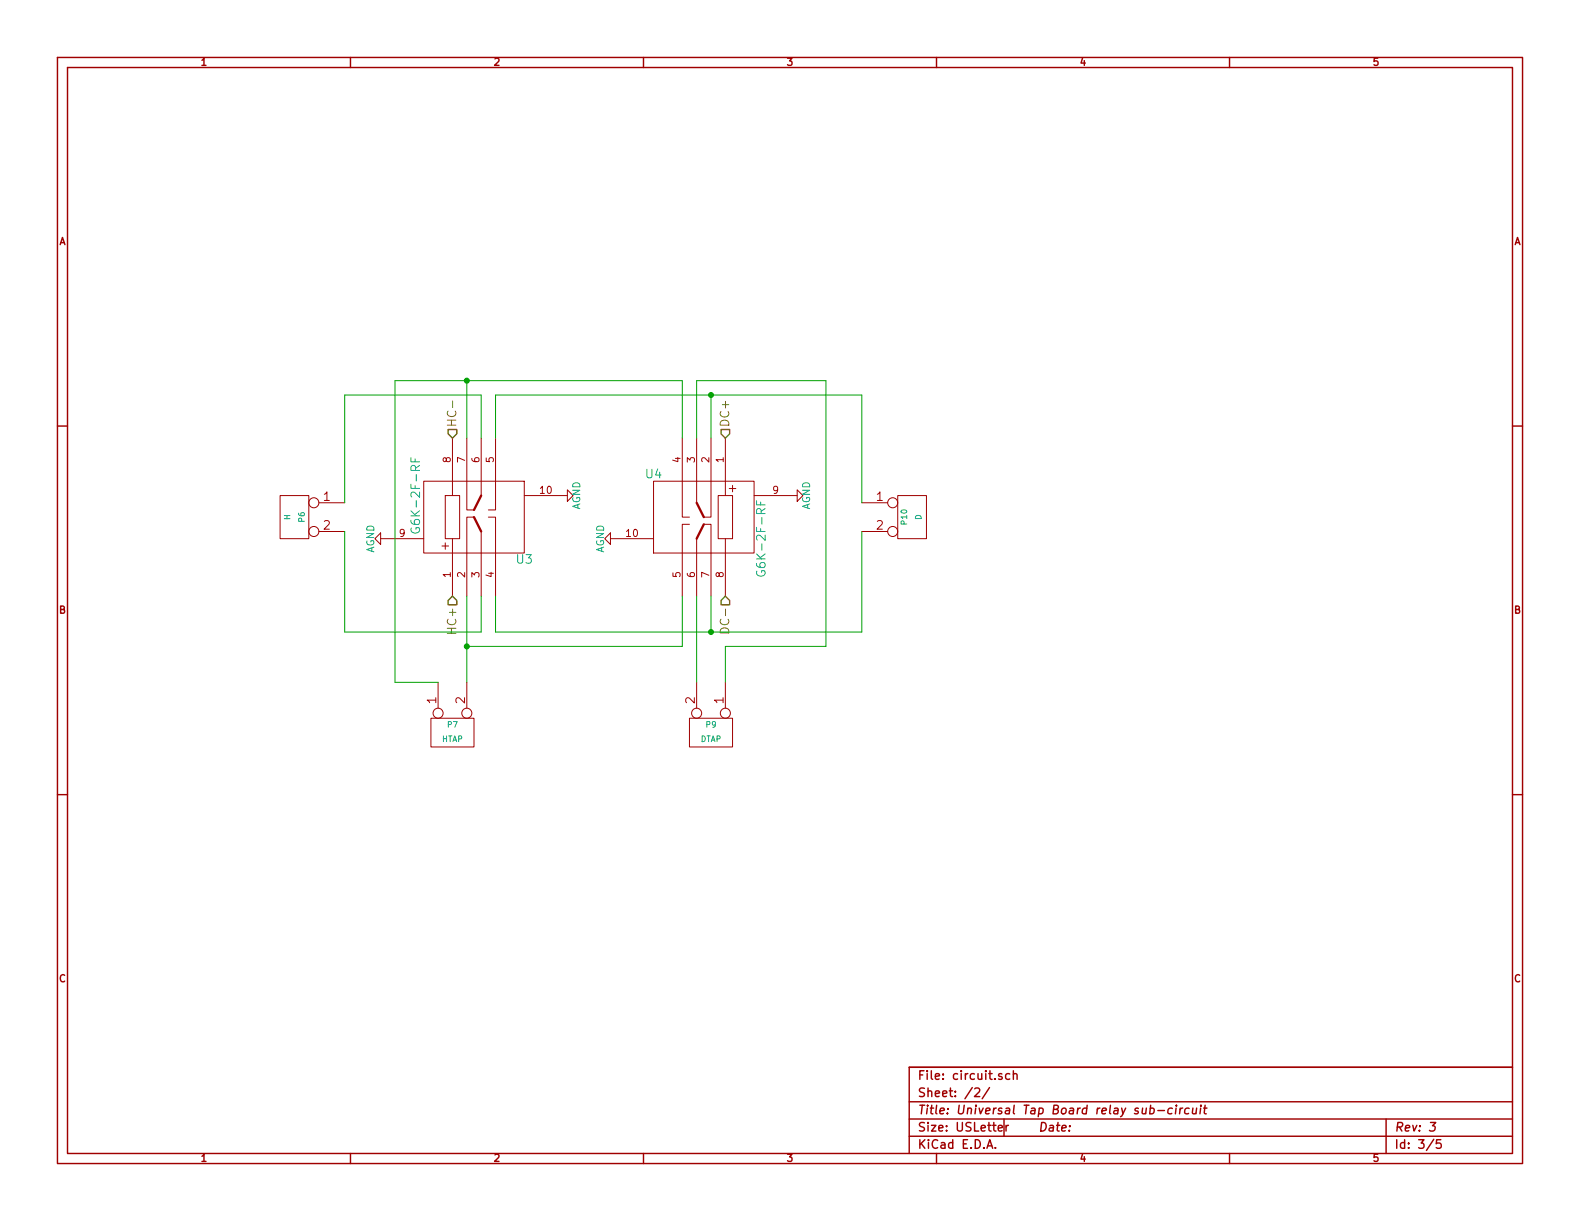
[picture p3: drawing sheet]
<svg xmlns="http://www.w3.org/2000/svg" width="279mm" height="216mm" viewBox="0 0 279 216" stroke-linecap="round" stroke-linejoin="round" font-family="sans-serif">
<g fill="none" stroke="#a00000" stroke-width=".25">
<path d="M10.2 10.2h259v195.5h-259zM11.9 11.9h255.6v192.1h-255.6zM62 10.2v1.7M113.8 10.2v1.7M165.6 10.2v1.7M217.4 10.2v1.7M10.2 75.3h1.7M267.5 75.3h1.7M10.2 140.5h1.7M267.5 140.5h1.7M160.8 194.8h106.7M160.8 197.9h106.7"/>
<path d="M172.4 192.5l.2-.1h.3l.3 .1 .1 .3-.1 .2-.9 .9h1M175 192.3l-1.3 2M176.5 199.5l.8-.1-.1-.3-.4-.1-.3 .2 .1 .7h.6M177.2 189.9l-.4-.1-.2 .3 .1 .2 .5 .1v.4h-.6M177.5 197.9v3M177.9 199v1M178.3 199l-.2 .1-.2 .2M178.6 189.9a.48 .48 0 0 0-.7 .1v.7l.2 .2 .5-.1M179.2 190l.1-.1a.36 .36 0 0 1 .6 .2v.8M179.2 189.3v1.6M203.4 196l.5-.1 .2 .3-.1 .6-.3 .2-.4-.1M203.5 195.4l-.2 1.6"/>
<path d="M204.7 196.4h1.2M207.3 196l-.1-.1a.52 .52 0 0 0-.6 .3v.6l.2 .2 .4-.1M208 195.9l-.2 1.1M208 195.4v.2M208.7 195.9l-.1 1.1M209.1 195.9l-.3 .1-.1 .2M210.3 196l-.1-.1a.52 .52 0 0 0-.7 .3v.6l.3 .2 .4-.1M210.9 195.9v1l.4 .1 .2-.2M211.6 195.9l-.1 1.1M212.3 195.9l-.1 1.1M212.4 195.4v.2M212.9 195.9h.5"/>
<path d="M213.1 195.4l-.1 1.3 .3 .3M245.1 197.9v6.1M253 198.5h.9l-.6 .6h.4l.1 .3-.2 .5-.6 .1-.2-.1M267.5 188.7h-106.7v15.3M62 204v1.7M113.8 204v1.7M160.8 200.9h106.7M165.6 204v1.7M174.5 203l.5-1.5 .5 1.5M174.7 202.6h.7M176 202.9v.1M217.4 204v1.7"/>
<path d="M253.5 201.4l-1.3 2M254.8 201.5h-.7l-.1 .8 .2-.2 .5 .1 .2 .2-.1 .5-.2 .1-.6-.1"/>
</g>
<g fill="none" stroke="#a00000" stroke-width=".18">
<path d="M80 77.5v10.1M82.5 77.5v12.7h1.3M85.1 77.5v10.1M87.6 77.5v12.7h-1.2M120.6 77.5v13.9h1.3M123.2 77.5v11.4M125.7 77.5v13.9h-1.2M128.3 77.5v10.1M49.5 87.6h5.1v7.7h-5.1zM56.4 88.9h4.6M56.4 94h4.6M67.3 94.2v2.1l-1-1z"/>
<path d="M67.3 95.3h7.6M74.9 85.1h17.8v12.7h-17.8zM78.7 87.6h2.6v7.7h-2.6zM80 95.3v10.1M83.8 91.4h-1.3v14M85.1 94v11.4M86.4 91.4h1.2v14M92.7 87.6h7.6M100.3 86.6l1 1-1 1zM107.9 94.2v2.1l-1-1zM107.9 95.3h7.7M115.6 85.1h17.7v12.7h-17.7z"/>
<path d="M121.9 92.7h-1.3v12.7M123.2 95.3v10.1M124.5 92.7h1.2v12.7M127 87.6h2.5v7.7h-2.5zM128.3 95.3v10.1M133.3 87.6h7.7M141 86.6l1 1-1 1zM152.4 88.9h4.6M152.4 94h4.6M158.7 87.6h5.1v7.7h-5.1zM76.2 127h7.6v5.1h-7.6zM77.5 120.7v4.5"/>
<path d="M82.5 120.7v4.5M121.9 127h7.6v5.1h-7.6zM123.2 120.7v4.5M128.3 120.7v4.5"/>
<circle cx="55.5" cy="94" r=".89"/>
<circle cx="55.5" cy="88.9" r=".89"/>
<circle cx="157.9" cy="94" r=".89"/>
<circle cx="157.9" cy="88.9" r=".89"/>
<circle cx="77.5" cy="126.1" r=".89"/>
<circle cx="82.5" cy="126.1" r=".89"/>
<circle cx="123.2" cy="126.1" r=".89"/>
<circle cx="128.3" cy="126.1" r=".89"/>
</g>
<path d="M83.8 91.4l1.3 2.6M85.1 87.6l-1.3 2.6M123.2 88.9l1.3 2.5M124.5 92.7l-1.3 2.6" fill="none" stroke="#a00000" stroke-width=".41"/>
<path d="M72.7 80.9v.8h1.5M72.7 93.4a.71 .71 0 0 0 .7 .9 .71 .71 0 0 0 .7-.9l-.5-.1v.3M73.4 81.2v.5M133.8 88.5v.8h1.5M134.5 88.8v.5M133.9 101a.71 .71 0 0 0 .6 .9 .71 .71 0 0 0 .7-.9l-.5-.1v.3" fill="none" stroke="#00a0a0" stroke-width=".18"/>
<path d="M79.2 75.9h1.6v.8l-.8 .8-.8-.8zM127.5 75.9h1.5v.8l-.7 .8-.8-.8zM80 105.4l.8 .8v.7h-1.6v-.7zM128.3 105.4l.7 .8v.7h-1.5v-.7z" fill="none" stroke="#808000" stroke-width=".25"/>
<path d="M80 70.9v1.2M127.4 111.3a.81 .81 0 0 1 1-.2 .81 .81 0 0 1 .5 .8h-1.5z" fill="none" stroke="#808000" stroke-width=".18"/>
<path d="M82.5 67.3v10.2M85.1 77.5v-7.6h-24.1v19M87.6 77.5v-7.6h64.8v19M120.6 77.5v-10.2h-50.8v53.4h7.7M123.2 77.5v-10.2h22.8v47h-17.7v6.4M125.7 69.9v7.6M61 94v17.8h24.1v-6.4M152.4 94v17.8h-64.8v-6.4M82.5 105.4v15.3M120.6 105.4v8.9h-38.1M123.2 105.4v15.3M125.7 105.4v6.4" fill="none" stroke="#00a000" stroke-width=".18"/>
<g fill="#00a000" stroke="#00a000" stroke-width=".25">
<circle cx="82.5" cy="67.3" r=".41"/>
<circle cx="82.5" cy="114.3" r=".41"/>
<circle cx="125.7" cy="111.8" r=".41"/>
<circle cx="125.7" cy="69.9" r=".41"/>
</g>
<g font-size="2.1" fill="#808000">
<text x="80.8" y="75.5" transform="rotate(-90 80.8 75.5)">HC-</text>
<text x="129" y="75.5" transform="rotate(-90 129 75.5)">DC+</text>
<text x="80.8" y="111.6" transform="rotate(-90 80.8 111.6)">HC+</text>
<text x="129" y="111.1" transform="rotate(-90 129 111.1)">DC-</text>
</g>
<g font-size="2.1" fill="#a00000">
<text x="57.2" y="88.6">1</text>
<text x="128.9" y="87.1">+</text>
<text x="155" y="88.6">1</text>
<text x="57.2" y="93.7">2</text>
<text x="155" y="93.7">2</text>
<text x="78.1" y="97.3">+</text>
<text x="77.2" y="124.4" transform="rotate(-90 77.2 124.4)">1</text>
<text x="82.3" y="124.4" transform="rotate(-90 82.3 124.4)">2</text>
<text x="122.9" y="124.4" transform="rotate(-90 122.9 124.4)">2</text>
<text x="128" y="124.4" transform="rotate(-90 128 124.4)">1</text>
<text x="162.3" y="191">File: circuit.sch</text>
<text x="162.3" y="197.1">Title: Universal Tap Board relay sub-circuit</text>
<text x="162.3" y="194.1">Sheet: /2/</text>
<text x="162.3" y="203.2">KiCad E.D.A.</text>
<text x="162.3" y="200.2">Size: USLetter</text>
<text x="183.6" y="200.2">Date:</text>
<text x="246.6" y="200.2">Rev: 3</text>
<text x="246.6" y="203.2">Id: 3/5</text>
</g>
<g font-size="2.1" fill="#00a0a0">
<text x="114.2" y="84.7">U4</text>
<text x="74.3" y="93.2" transform="rotate(-90 74.3 93.2)">G6K-2F-RF</text>
<text x="91.4" y="99.7">U3</text>
<text x="135.5" y="100.8" transform="rotate(-90 135.5 100.8)">G6K-2F-RF</text>
</g>
<g font-size="1.8" fill="#a00000">
<text x="35.6" y="11.7">1</text>
<text x="87.4" y="11.7">2</text>
<text x="139.2" y="11.7">3</text>
<text x="191" y="11.7">4</text>
<text x="242.8" y="11.7">5</text>
<text x="10.4" y="43.4">A</text>
<text x="267.7" y="43.4">A</text>
<text x="79.8" y="81.8" transform="rotate(-90 79.8 81.8)">8</text>
<text x="82.3" y="81.8" transform="rotate(-90 82.3 81.8)">7</text>
<text x="84.8" y="81.8" transform="rotate(-90 84.8 81.8)">6</text>
<text x="87.4" y="81.8" transform="rotate(-90 87.4 81.8)">5</text>
<text x="120.4" y="81.8" transform="rotate(-90 120.4 81.8)">4</text>
<text x="122.9" y="81.8" transform="rotate(-90 122.9 81.8)">3</text>
<text x="125.5" y="81.8" transform="rotate(-90 125.5 81.8)">2</text>
<text x="128" y="81.8" transform="rotate(-90 128 81.8)">1</text>
<text x="95.6" y="87.4">10</text>
<text x="136.7" y="87.4">9</text>
<text x="70.6" y="95">9</text>
<text x="110.8" y="95">10</text>
<text x="79.8" y="102.1" transform="rotate(-90 79.8 102.1)">1</text>
<text x="82.3" y="102.1" transform="rotate(-90 82.3 102.1)">2</text>
<text x="84.8" y="102.1" transform="rotate(-90 84.8 102.1)">3</text>
<text x="87.4" y="102.1" transform="rotate(-90 87.4 102.1)">4</text>
<text x="120.4" y="102.1" transform="rotate(-90 120.4 102.1)">5</text>
<text x="122.9" y="102.1" transform="rotate(-90 122.9 102.1)">6</text>
<text x="125.5" y="102.1" transform="rotate(-90 125.5 102.1)">7</text>
<text x="128" y="102.1" transform="rotate(-90 128 102.1)">8</text>
<text x="10.4" y="108.6">B</text>
<text x="267.7" y="108.6">B</text>
<text x="10.4" y="173.7">C</text>
<text x="267.7" y="173.7">C</text>
<text x="35.6" y="205.5">1</text>
<text x="87.4" y="205.5">2</text>
<text x="139.2" y="205.5">3</text>
<text x="191" y="205.5">4</text>
<text x="242.8" y="205.5">5</text>
</g>
<g font-size="1.8" fill="#00a0a0">
<text x="102.7" y="90.2" transform="rotate(-90 102.7 90.2)">AGND</text>
<text x="143.3" y="90.2" transform="rotate(-90 143.3 90.2)">AGND</text>
<text x="66.2" y="97.8" transform="rotate(-90 66.2 97.8)">AGND</text>
<text x="106.9" y="97.8" transform="rotate(-90 106.9 97.8)">AGND</text>
</g>
<g font-size="1.4" fill="#00a0a0">
<text x="51.4" y="91.9" transform="rotate(-90 51.4 91.9)">H</text>
<text x="53.9" y="92.3" transform="rotate(-90 53.9 92.3)">P6</text>
<text x="160.5" y="92.7" transform="rotate(-90 160.5 92.7)">P10</text>
<text x="163" y="91.9" transform="rotate(-90 163 91.9)">D</text>
<text x="78.1" y="131.2">HTAP</text>
<text x="79.1" y="128.7">P7</text>
<text x="123.8" y="131.2">DTAP</text>
<text x="124.9" y="128.7">P9</text>
</g>
</svg>
